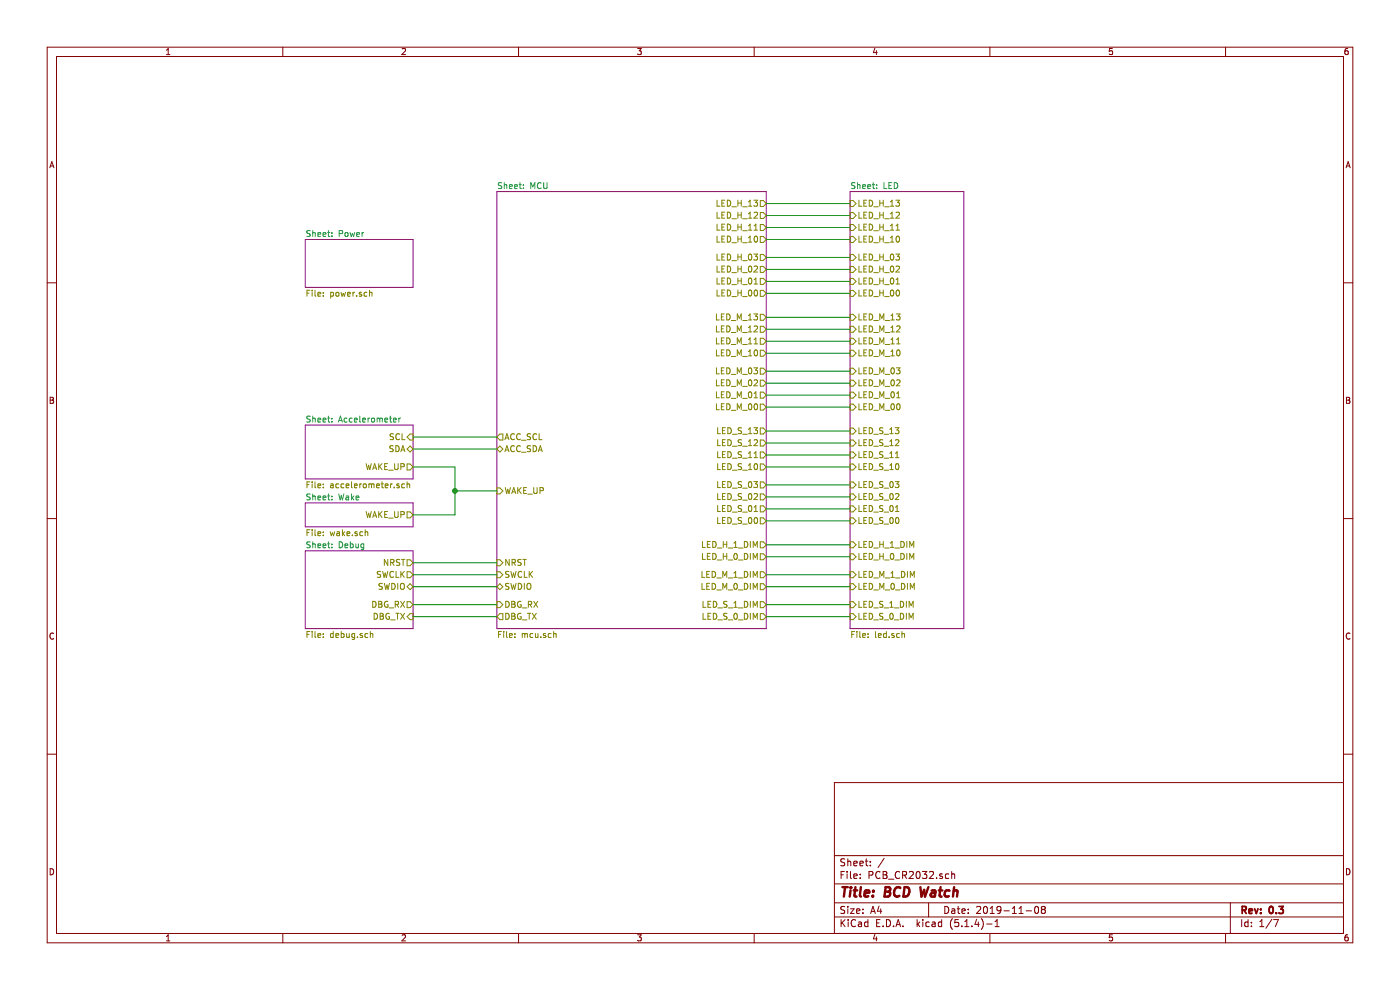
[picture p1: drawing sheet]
EESchema Schematic File Version 4
LIBS:PCB_CR2032-cache
EELAYER 30 0
EELAYER END
$Descr A4 11693 8268
encoding utf-8
Sheet 1 7
Title "BCD Watch"
Date "2019-11-08"
Rev "0.3"
Comp ""
Comment1 ""
Comment2 ""
Comment3 ""
Comment4 ""
$EndDescr
$Sheet
S 7100 1600 950  3650
U 5DC1F34A
F0 "LED" 50
F1 "led.sch" 50
F2 "LED_H_10" I L 7100 2000 50 
F3 "LED_H_11" I L 7100 1900 50 
F4 "LED_H_00" I L 7100 2450 50 
F5 "LED_M_10" I L 7100 2950 50 
F6 "LED_M_11" I L 7100 2850 50 
F7 "LED_M_12" I L 7100 2750 50 
F8 "LED_H_01" I L 7100 2350 50 
F9 "LED_H_02" I L 7100 2250 50 
F10 "LED_H_03" I L 7100 2150 50 
F11 "LED_M_00" I L 7100 3400 50 
F12 "LED_M_01" I L 7100 3300 50 
F13 "LED_M_02" I L 7100 3200 50 
F14 "LED_M_03" I L 7100 3100 50 
F15 "LED_S_10" I L 7100 3900 50 
F16 "LED_S_11" I L 7100 3800 50 
F17 "LED_S_12" I L 7100 3700 50 
F18 "LED_S_00" I L 7100 4350 50 
F19 "LED_S_01" I L 7100 4250 50 
F20 "LED_S_02" I L 7100 4150 50 
F21 "LED_S_03" I L 7100 4050 50 
F22 "LED_H_1_DIM" I L 7100 4550 50 
F23 "LED_H_0_DIM" I L 7100 4650 50 
F24 "LED_M_1_DIM" I L 7100 4800 50 
F25 "LED_M_0_DIM" I L 7100 4900 50 
F26 "LED_S_1_DIM" I L 7100 5050 50 
F27 "LED_S_0_DIM" I L 7100 5150 50 
F28 "LED_M_13" I L 7100 2650 50 
F29 "LED_S_13" I L 7100 3600 50 
F30 "LED_H_12" I L 7100 1800 50 
F31 "LED_H_13" I L 7100 1700 50 
$EndSheet
$Sheet
S 2550 4600 900  650 
U 5DD47181
F0 "Debug" 50
F1 "debug.sch" 50
F2 "NRST" O R 3450 4700 50 
F3 "SWCLK" O R 3450 4800 50 
F4 "SWDIO" B R 3450 4900 50 
F5 "DBG_RX" O R 3450 5050 50 
F6 "DBG_TX" I R 3450 5150 50 
$EndSheet
$Sheet
S 2550 4200 900  200 
U 5DD502F6
F0 "Wake" 50
F1 "wake.sch" 50
F2 "WAKE_UP" O R 3450 4300 50 
$EndSheet
$Sheet
S 2550 3550 900  450 
U 5DC486A4
F0 "Accelerometer" 50
F1 "accelerometer.sch" 50
F2 "SCL" I R 3450 3650 50 
F3 "SDA" B R 3450 3750 50 
F4 "WAKE_UP" O R 3450 3900 50 
$EndSheet
Wire Wire Line
	3450 3900 3800 3900
Wire Wire Line
	3800 3900 3800 4100
Wire Wire Line
	3800 4100 4150 4100
Wire Wire Line
	3450 4300 3800 4300
Wire Wire Line
	3800 4300 3800 4100
Connection ~ 3800 4100
$Sheet
S 2550 2000 900  400 
U 5DC4948F
F0 "Power" 50
F1 "power.sch" 50
$EndSheet
$Sheet
S 4150 1600 2250 3650
U 5DC1DE5A
F0 "MCU" 50
F1 "mcu.sch" 50
F2 "LED_H_11" O R 6400 1900 50 
F3 "LED_H_10" O R 6400 2000 50 
F4 "LED_H_03" O R 6400 2150 50 
F5 "LED_H_02" O R 6400 2250 50 
F6 "LED_H_01" O R 6400 2350 50 
F7 "LED_H_00" O R 6400 2450 50 
F8 "LED_M_12" O R 6400 2750 50 
F9 "LED_M_11" O R 6400 2850 50 
F10 "LED_M_10" O R 6400 2950 50 
F11 "LED_M_03" O R 6400 3100 50 
F12 "LED_M_02" O R 6400 3200 50 
F13 "LED_M_01" O R 6400 3300 50 
F14 "LED_M_00" O R 6400 3400 50 
F15 "LED_S_12" O R 6400 3700 50 
F16 "LED_S_11" O R 6400 3800 50 
F17 "LED_S_10" O R 6400 3900 50 
F18 "LED_S_03" O R 6400 4050 50 
F19 "LED_S_02" O R 6400 4150 50 
F20 "LED_S_01" O R 6400 4250 50 
F21 "LED_S_00" O R 6400 4350 50 
F22 "SWCLK" I L 4150 4800 50 
F23 "SWDIO" B L 4150 4900 50 
F24 "NRST" I L 4150 4700 50 
F25 "WAKE_UP" I L 4150 4100 50 
F26 "LED_H_1_DIM" O R 6400 4550 50 
F27 "LED_H_0_DIM" O R 6400 4650 50 
F28 "LED_M_1_DIM" O R 6400 4800 50 
F29 "LED_M_0_DIM" O R 6400 4900 50 
F30 "LED_S_1_DIM" O R 6400 5050 50 
F31 "LED_S_0_DIM" O R 6400 5150 50 
F32 "LED_H_12" O R 6400 1800 50 
F33 "LED_H_13" O R 6400 1700 50 
F34 "LED_M_13" O R 6400 2650 50 
F35 "LED_S_13" O R 6400 3600 50 
F36 "ACC_SDA" B L 4150 3750 50 
F37 "ACC_SCL" O L 4150 3650 50 
F38 "DBG_TX" O L 4150 5150 50 
F39 "DBG_RX" I L 4150 5050 50 
$EndSheet
Wire Wire Line
	3450 3650 4150 3650
Wire Wire Line
	3450 3750 4150 3750
Wire Wire Line
	6400 5150 7100 5150
Wire Wire Line
	6400 5050 7100 5050
Wire Wire Line
	6400 4900 7100 4900
Wire Wire Line
	6400 4800 7100 4800
Wire Wire Line
	6400 4650 7100 4650
Wire Wire Line
	6400 4550 7100 4550
Wire Wire Line
	6400 4350 7100 4350
Wire Wire Line
	6400 4250 7100 4250
Wire Wire Line
	6400 4150 7100 4150
Wire Wire Line
	6400 4050 7100 4050
Wire Wire Line
	6400 3900 7100 3900
Wire Wire Line
	6400 3800 7100 3800
Wire Wire Line
	6400 3700 7100 3700
Wire Wire Line
	6400 3600 7100 3600
Wire Wire Line
	6400 3400 7100 3400
Wire Wire Line
	6400 3300 7100 3300
Wire Wire Line
	6400 3200 7100 3200
Wire Wire Line
	6400 3100 7100 3100
Wire Wire Line
	6400 2950 7100 2950
Wire Wire Line
	6400 2850 7100 2850
Wire Wire Line
	6400 2750 7100 2750
Wire Wire Line
	6400 2650 7100 2650
Wire Wire Line
	6400 2450 7100 2450
Wire Wire Line
	6400 2350 7100 2350
Wire Wire Line
	6400 2250 7100 2250
Wire Wire Line
	6400 2150 7100 2150
Wire Wire Line
	6400 2000 7100 2000
Wire Wire Line
	6400 1900 7100 1900
Wire Wire Line
	6400 1800 7100 1800
Wire Wire Line
	6400 1700 7100 1700
Wire Wire Line
	4150 4700 3450 4700
Wire Wire Line
	3450 4800 4150 4800
Wire Wire Line
	3450 4900 4150 4900
Wire Wire Line
	3450 5050 4150 5050
Wire Wire Line
	3450 5150 4150 5150
$EndSCHEMATC
